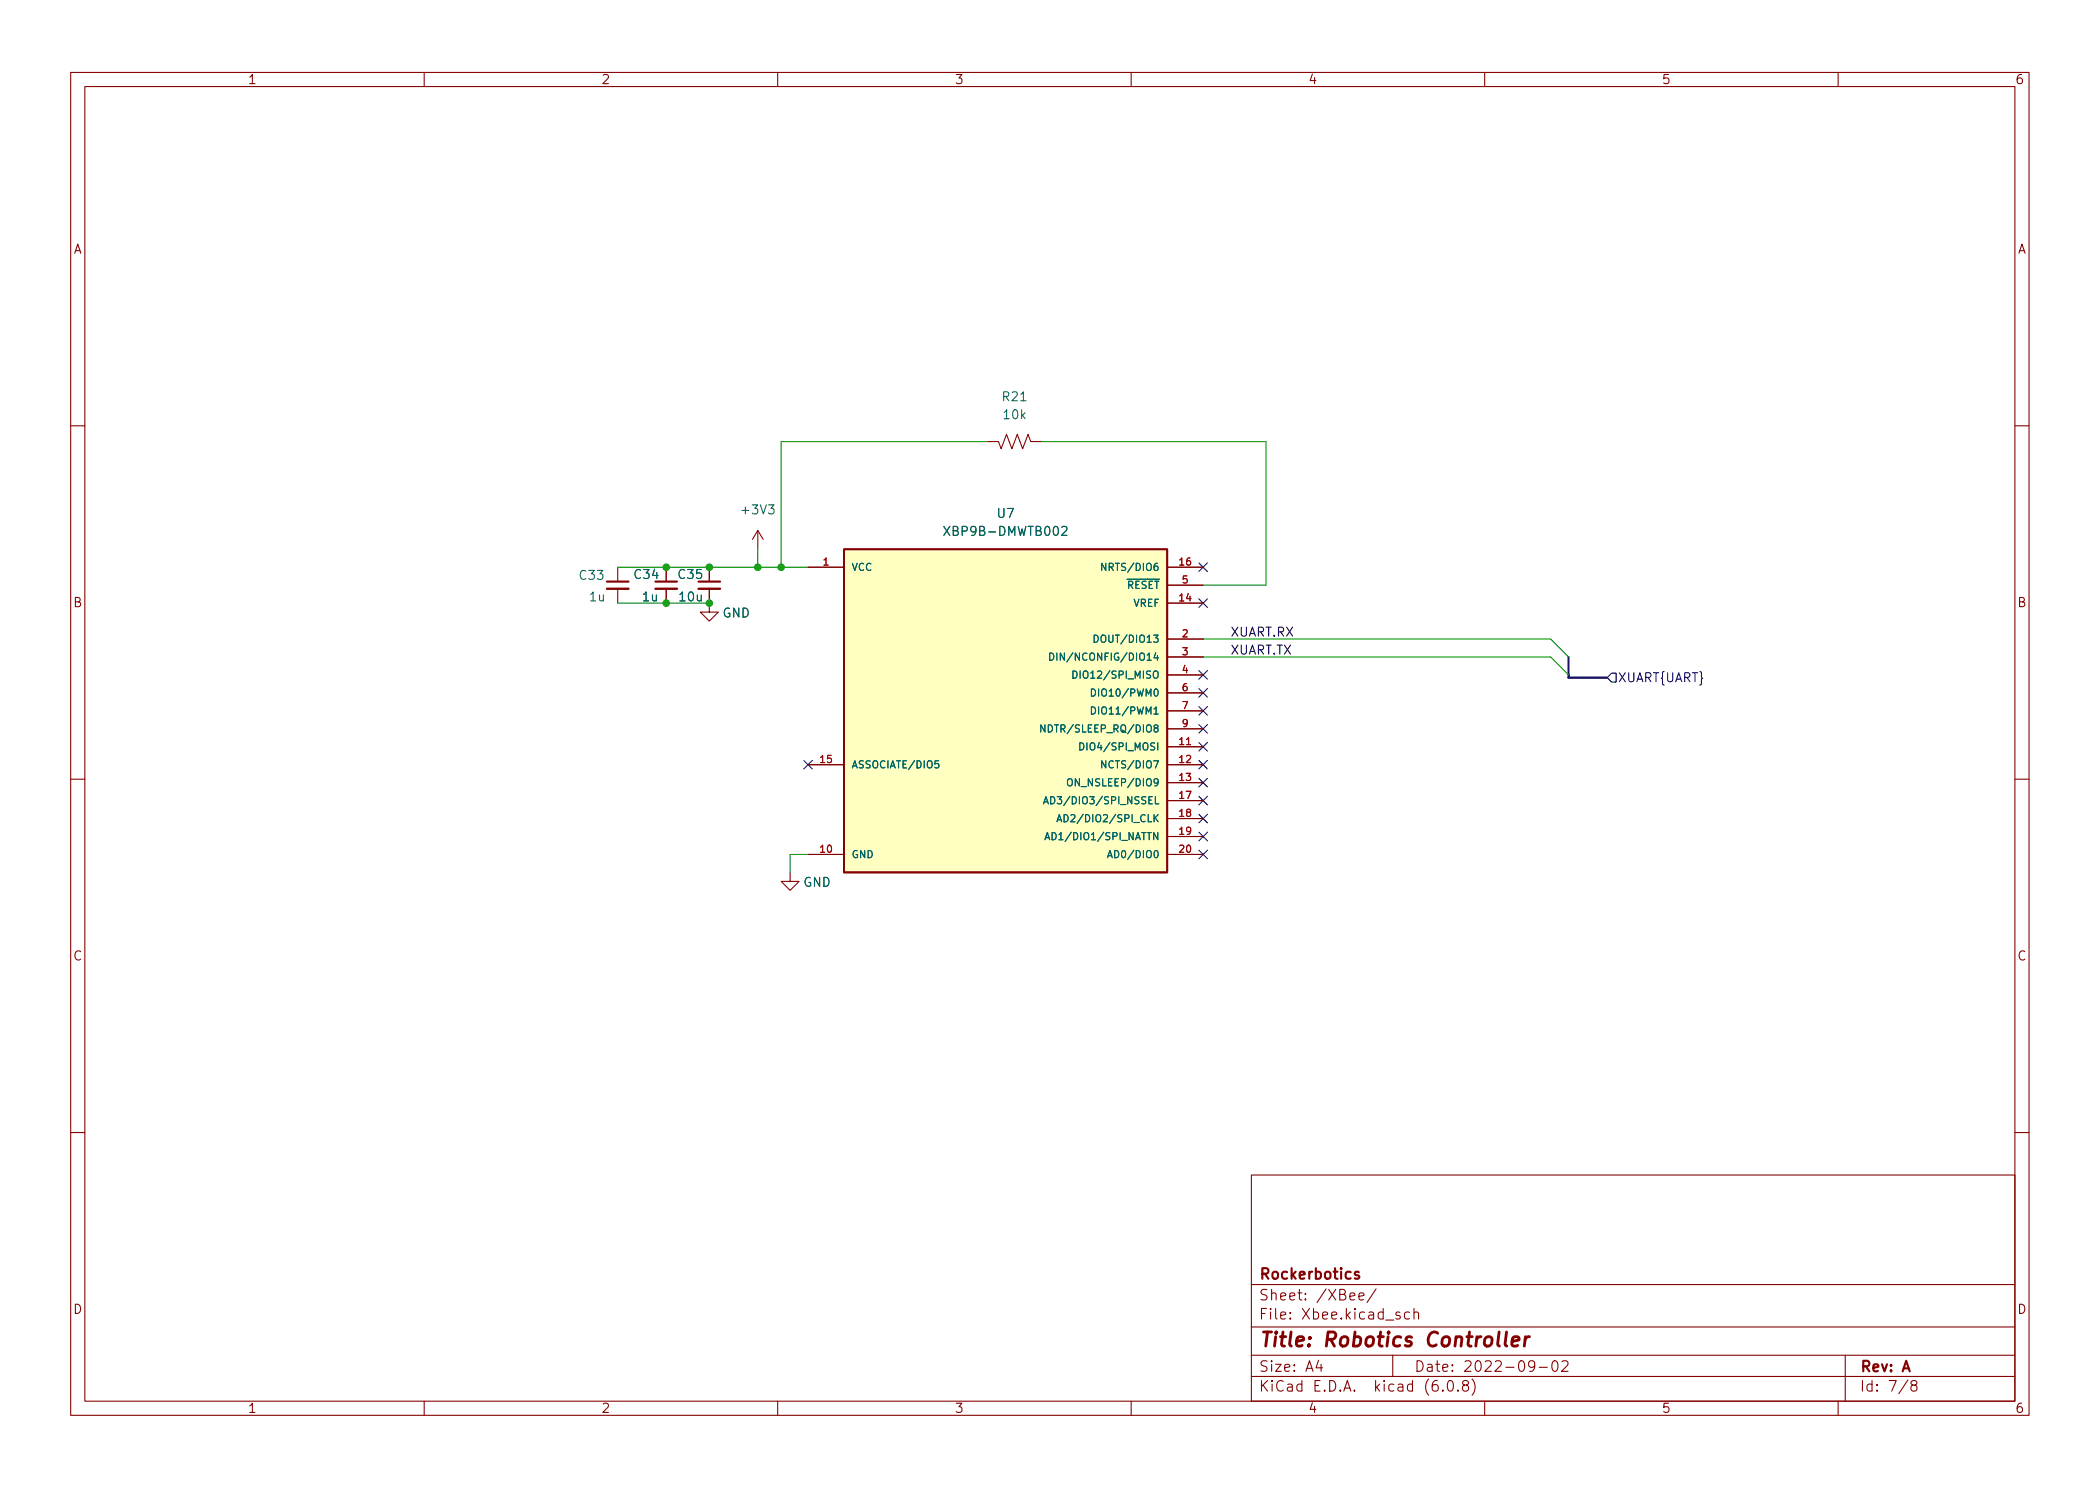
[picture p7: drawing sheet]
<svg xmlns="http://www.w3.org/2000/svg" width="297mm" height="210mm" viewBox="0 0 297 210" stroke-linecap="round" stroke-linejoin="round" font-family="sans-serif">
<g fill="none" stroke="#840000" stroke-width=".15">
<path d="M10 10.2h277v190.1h-277zM12 12.2h273v186.1h-273zM60 10.2v2M110 10.2v2M160 10.2v2M210 10.2v2M260 10.2v2M10 60.2h2M107.2 75.1l-.8 1.2M107.2 75.1v2.5M107.2 75.1l.7 1.2M139.7 62.5h1.5l.4 1 .8-2 .7 2 .8-2 .8 2 .7-2 .4 1h1.5"/>
<path d="M285 60.2h2M87.4 80.3v2M87.4 83.3v2M94.2 80.3v2M94.2 83.3v2M100.3 83.3v3.3h1.3l-1.3 1.3-1.2-1.3h1.2M100.3 80.3v2M114.3 80.3h5.1M165.1 80.3h5.1M165.1 85.3h5.1M165.1 90.4h5.1M165.1 93h5.1"/>
<path d="M165.1 95.5h5.1M165.1 82.8h5.1M165.1 98h5.1M10 110.2h2M114.3 108.2h5.1M165.1 105.7h5.1M165.1 108.2h5.1M165.1 110.7h5.1M165.1 113.3h5.1M165.1 115.8h5.1M165.1 118.4h5.1M165.1 100.6h5.1"/>
<path d="M165.1 103.1h5.1M285 110.2h2M111.8 123.4v1.3h1.2l-1.2 1.3-1.3-1.3h1.3M114.3 120.9h5.1M165.1 120.9h5.1M10 160.2h2M177 166.3h108v32h-108zM285 160.2h2M60 198.3v2M110 198.3v2M160 198.3v2M177 194.8h108"/>
<path d="M177 191.8h108M177 187.8h108M177 181.8h108M186.5 192.5l-.4 1h1M186.9 193v1M192.2 183.4l.7-.1v-.3l-.5-.1-.2 .2 .1 .8h.1h.5M194.6 182.4l-1.2 1.9M197 191.8v3M198 185.7l-.4-.1-.2 .2 .1 .3 .5 .1 .1 .1-.1 .3h-.1h-.5M199.4 185.7l-.5-.1-.3 .3v.4l.2 .3h.1h.5M200 185.8a.37 .37 0 0 1 .6 0v.8M200 185.1v1.5"/>
<path d="M204.1 196.7v.1h-.1l.1-.1v.1M204.9 195.4a.36 .36 0 0 1 .6 .2 .77 .77 0 0 1-.4 1.2 1 1 0 0 1-.2-1.4zM206.2 196.7l.1 .1h-.1h-.1l.1-.1v.1M207.1 196l-.1-.1a.31 .31 0 0 1-.1-.3 .31 .31 0 0 1 .2-.3l.5 .1a.31 .31 0 0 1 .1 .3 .31 .31 0 0 1-.3 .3h-.3l-.2 .3v.4l.2 .1h.5l.1-.3-.1-.4-.2-.1M208.2 195.1a1.72 1.72 0 0 1 0 2.3M210 198.3v2M217.1 193.2l-.3 .3h-.3l-.3-.3v-.4l.2-.2 .4-.1 .2 .2a.99 .99 0 0 1-.4 1.3h-.2M217.7 193.5h1.2M219.7 192.6a.36 .36 0 0 1 .6 .2 .77 .77 0 0 1-.4 1.2 1 1 0 0 1-.2-1.4zM220.9 192.7l.2-.2 .5 .1a.41 .41 0 0 1 .1 .6l-.8 .8h.9M260 198.3v2M261 191.8v6.5"/>
<path d="M269.9 195.3l-1.3 1.9M270.6 196l-.3-.3 .1-.2 .2-.2 .4 .1 .2 .2-.1 .2-.7 .2-.1 .3v.2l.3 .3h.4l.2-.3-.1-.4-.2-.1"/>
</g>
<path d="M213.1 188.5l-.2 1.7 .1 .2 .1 .1M213.9 189.8l1-.2-.1-.4-.5-.1-.4 .3-.1 .8 .1 .2 .2 .1 .6-.1M215.8 189.1l-.2 1.4M216.3 189.1a.59 .59 0 0 0-.6 .4" fill="none" stroke="#840000" stroke-width=".4"/>
<path d="M85.9 82.3h3M92.7 82.3h3.1M98.8 82.3h3.1M192.2 180l-.4-.1-.2 .2 .1 .3 .5 .1 .1 .1-.1 .3h-.1h-.5" fill="none" stroke="#840000" stroke-width=".3"/>
<path d="M119.4 77.7h45.7v45.7h-45.7z" fill="#ffffc2" stroke="#ffffc2" stroke-width=".14"/>
<path d="M119.4 77.7h45.7v45.7h-45.7z" fill="none" stroke="#840000" stroke-width=".25"/>
<g fill="none" stroke="#006464" stroke-width=".15">
<path d="M133.5 74.5l.8 1.3M134.3 74.5l-.8 1.3M150.2 74.6l.2-.1h.3l.2 .1v.2v.2l-.8 .8h.8M156.4 79.7v1l-.6-1v1M148.5 92.4a.51 .51 0 0 1 .6 .5 .51 .51 0 0 1-.6 .5zM149.5 92.4v1M151.8 94.9a.51 .51 0 0 1 .6 .5 .51 .51 0 0 1-.6 .6zM154.4 97.5a.51 .51 0 0 1 .6 .5 .51 .51 0 0 1-.6 .5zM154.8 89.9a.51 .51 0 0 1 .6 .5 .51 .51 0 0 1-.6 .5zM132.8 107.6h-.5l-.1 .5 .2-.1 .3 .1 .1 .1v.4l-.2 .1-.4-.1M147.6 113.7l.3-1 .4 1M147.7 113.4h.5"/>
<path d="M147.8 118.8l.3-1 .4 1M147.8 102.6v1l-.6-1v1M147.9 118.5h.5M148.6 112.7a.51 .51 0 0 1 .6 .5 .51 .51 0 0 1-.6 .5zM148.8 117.8a.51 .51 0 0 1 .6 .5 .51 .51 0 0 1-.6 .5zM149.5 116.3l.3-1 .4 1M149.6 116h.5M150.5 115.3a.51 .51 0 0 1 .6 .5 .51 .51 0 0 1-.6 .5zM151 110.3l.2-.1a.34 .34 0 0 1 .5 .3v.4a.34 .34 0 0 1-.4 .3 .34 .34 0 0 1-.3-.3zM152.7 105.1a.51 .51 0 0 1 .6 .5 .51 .51 0 0 1-.6 .5zM154.4 100a.51 .51 0 0 1 .6 .5 .51 .51 0 0 1-.6 .5zM156.4 107.6v1.1l-.6-1.1v1.1"/>
<path d="M156.7 121.4l.3-1.1 .3 1.1M156.8 121.1h.4"/>
</g>
<path d="M85.9 83.3h3M92.7 83.3h3.1M98.8 83.3h3.1" fill="none" stroke="#840000" stroke-width=".33"/>
<g fill="none" stroke="#000084" stroke-width=".15">
<path d="M169.6 79.6l1.2 1.3M170.8 79.6l-1.2 1.3M169.6 100l1.2 1.2M169.6 97.4l1.2 1.2M169.6 84.7l1.2 1.2M169.6 94.9l1.2 1.2M170.8 100l-1.2 1.2M170.8 97.4l-1.2 1.2M170.8 84.7l-1.2 1.2M170.8 94.9l-1.2 1.2M228 95.2h.6v1.3h-.6l-.7-.6zM113.7 107.6l1.2 1.2"/>
<path d="M114.9 107.6l-1.2 1.2M169.6 105l1.2 1.3M169.6 102.5l1.2 1.2M169.6 107.6l1.2 1.2M169.6 110.1l1.2 1.2M169.6 117.7l1.2 1.3M169.6 115.2l1.2 1.2M169.6 112.7l1.2 1.2M170.8 105l-1.2 1.3M170.8 102.5l-1.2 1.2M170.8 107.6l-1.2 1.2M170.8 110.1l-1.2 1.2"/>
<path d="M170.8 117.7l-1.2 1.3M170.8 115.2l-1.2 1.2M170.8 112.7l-1.2 1.2M169.6 120.3l1.2 1.2M170.8 120.3l-1.2 1.2"/>
</g>
<path d="M221.9 93v2.9h5.4" fill="none" stroke="#000084" stroke-width=".3"/>
<path d="M107.2 77.6v2.7M139.7 62.5h-29.2v17.8M147.3 62.5h31.8v20.3h-8.9M87.4 80.3h26.9M87.4 85.3h12.9M170.2 90.4h49.1l2.6 2.6M170.2 93h49.1l2.6 2.5M114.3 120.9h-2.5v2.5" fill="none" stroke="#009600" stroke-width=".15"/>
<g fill="#009600" stroke="#009600" stroke-width=".15">
<circle cx="94.2" cy="80.3" r=".46"/>
<circle cx="110.5" cy="80.3" r=".46"/>
<circle cx="100.3" cy="85.3" r=".46"/>
<circle cx="94.2" cy="85.3" r=".46"/>
<circle cx="100.3" cy="80.3" r=".46"/>
<circle cx="107.2" cy="80.3" r=".46"/>
</g>
<text font-size="2.8" fill="#840000" x="178" y="190.6">Title: Robotics Controller</text>
<g font-size="2.1" fill="#840000">
<text x="178" y="184">Sheet: /XBee/</text>
<text x="178" y="181">Rockerbotics</text>
<text x="178" y="186.7">File: Xbee.kicad_sch</text>
<text x="178" y="196.9">KiCad E.D.A. kicad (6.0.8)</text>
<text x="178" y="194.1">Size: A4</text>
<text x="200" y="194.1">Date: 2022-09-02</text>
<text x="263" y="194.1">Rev: A</text>
<text x="263" y="196.9">Id: 7/8</text>
</g>
<g font-size="1.8" fill="#840000">
<text x="35" y="11.9">1</text>
<text x="85" y="11.9">2</text>
<text x="135" y="11.9">3</text>
<text x="185" y="11.9">4</text>
<text x="235" y="11.9">5</text>
<text x="285" y="11.9">6</text>
<text x="10.3" y="35.9">A</text>
<text x="285.3" y="35.9">A</text>
<text x="10.3" y="85.9">B</text>
<text x="285.3" y="85.9">B</text>
<text x="10.3" y="135.9">C</text>
<text x="285.3" y="135.9">C</text>
<text x="10.3" y="185.9">D</text>
<text x="285.3" y="185.9">D</text>
<text x="35" y="199.9">1</text>
<text x="85" y="199.9">2</text>
<text x="135" y="199.9">3</text>
<text x="185" y="199.9">4</text>
<text x="235" y="199.9">5</text>
<text x="285" y="199.9">6</text>
</g>
<g font-size="1.8" fill="#006464">
<text x="141.9" y="56.8">R21</text>
<text x="142" y="59.3">10k</text>
<text x="105.1" y="72.8">+3V3</text>
<text x="134.1" y="75.8">XBP9B-DMWTB002</text>
<text x="141.1" y="73.3">U7</text>
<text x="82.1" y="82">C33</text>
<text x="89.8" y="81.9">C34</text>
<text x="96" y="81.9">C35</text>
<text x="83.4" y="85.1">1u</text>
<text x="90.9" y="85.1">1u</text>
<text x="96.2" y="85.1">10u</text>
<text x="102.2" y="87.4">GND</text>
<text x="113.6" y="125.5">GND</text>
</g>
<g font-size="1.8" fill="#0f0f0f">
<text x="174" y="92.6">XUART.TX</text>
<text x="174" y="90.1">XUART.RX</text>
</g>
<text font-size="1.8" fill="#000084" x="228.8" y="96.5">XUART{UART}</text>
<g font-size="1.4" fill="#a90000">
<text x="116.4" y="80">1</text>
<text x="166.9" y="80">16</text>
<text x="167.2" y="82.5">5</text>
<text x="166.9" y="85.1">14</text>
<text x="167.2" y="90.2">2</text>
<text x="167.2" y="92.7">3</text>
<text x="167.2" y="95.2">4</text>
<text x="167.2" y="97.8">6</text>
<text x="167.2" y="100.3">7</text>
<text x="116.1" y="107.9">15</text>
<text x="166.9" y="105.4">11</text>
<text x="166.9" y="107.9">12</text>
<text x="167.2" y="102.9">9</text>
<text x="166.9" y="110.5">13</text>
<text x="166.9" y="113">17</text>
<text x="166.9" y="115.6">18</text>
<text x="166.9" y="118.1">19</text>
<text x="116.1" y="120.6">10</text>
<text x="166.9" y="120.6">20</text>
</g>
<g font-size="1.4" fill="#006464">
<text x="120.4" y="80.8">VCC</text>
<text x="156.5" y="80.8">NRTS/DIO6</text>
<text x="158.3" y="83.3">~{RESET}</text>
<text x="160.3" y="85.8">VREF</text>
<text x="150.2" y="93.5">DIN/NCONFIG/DIO14</text>
<text x="155.6" y="90.9">DOUT/DIO13</text>
<text x="152.9" y="96">DIO12/SPI_MISO</text>
<text x="155.4" y="98.5">DIO10/PWM0</text>
<text x="155.4" y="101.1">DIO11/PWM1</text>
<text x="148.5" y="103.6">NDTR/SLEEP_RQ/DIO8</text>
<text x="153.7" y="106.2">DIO4/SPI_MOSI</text>
<text x="120.4" y="108.7">ASSOCIATE/DIO5</text>
<text x="149.4" y="113.8">AD3/DIO3/SPI_NSSEL</text>
<text x="151.8" y="111.2">ON_NSLEEP/DIO9</text>
<text x="156.5" y="108.7">NCTS/DIO7</text>
<text x="149.3" y="118.9">AD1/DIO1/SPI_NATTN</text>
<text x="151.2" y="116.3">AD2/DIO2/SPI_CLK</text>
<text x="120.4" y="121.4">GND</text>
<text x="157.6" y="121.4">AD0/DIO0</text>
</g>
</svg>
